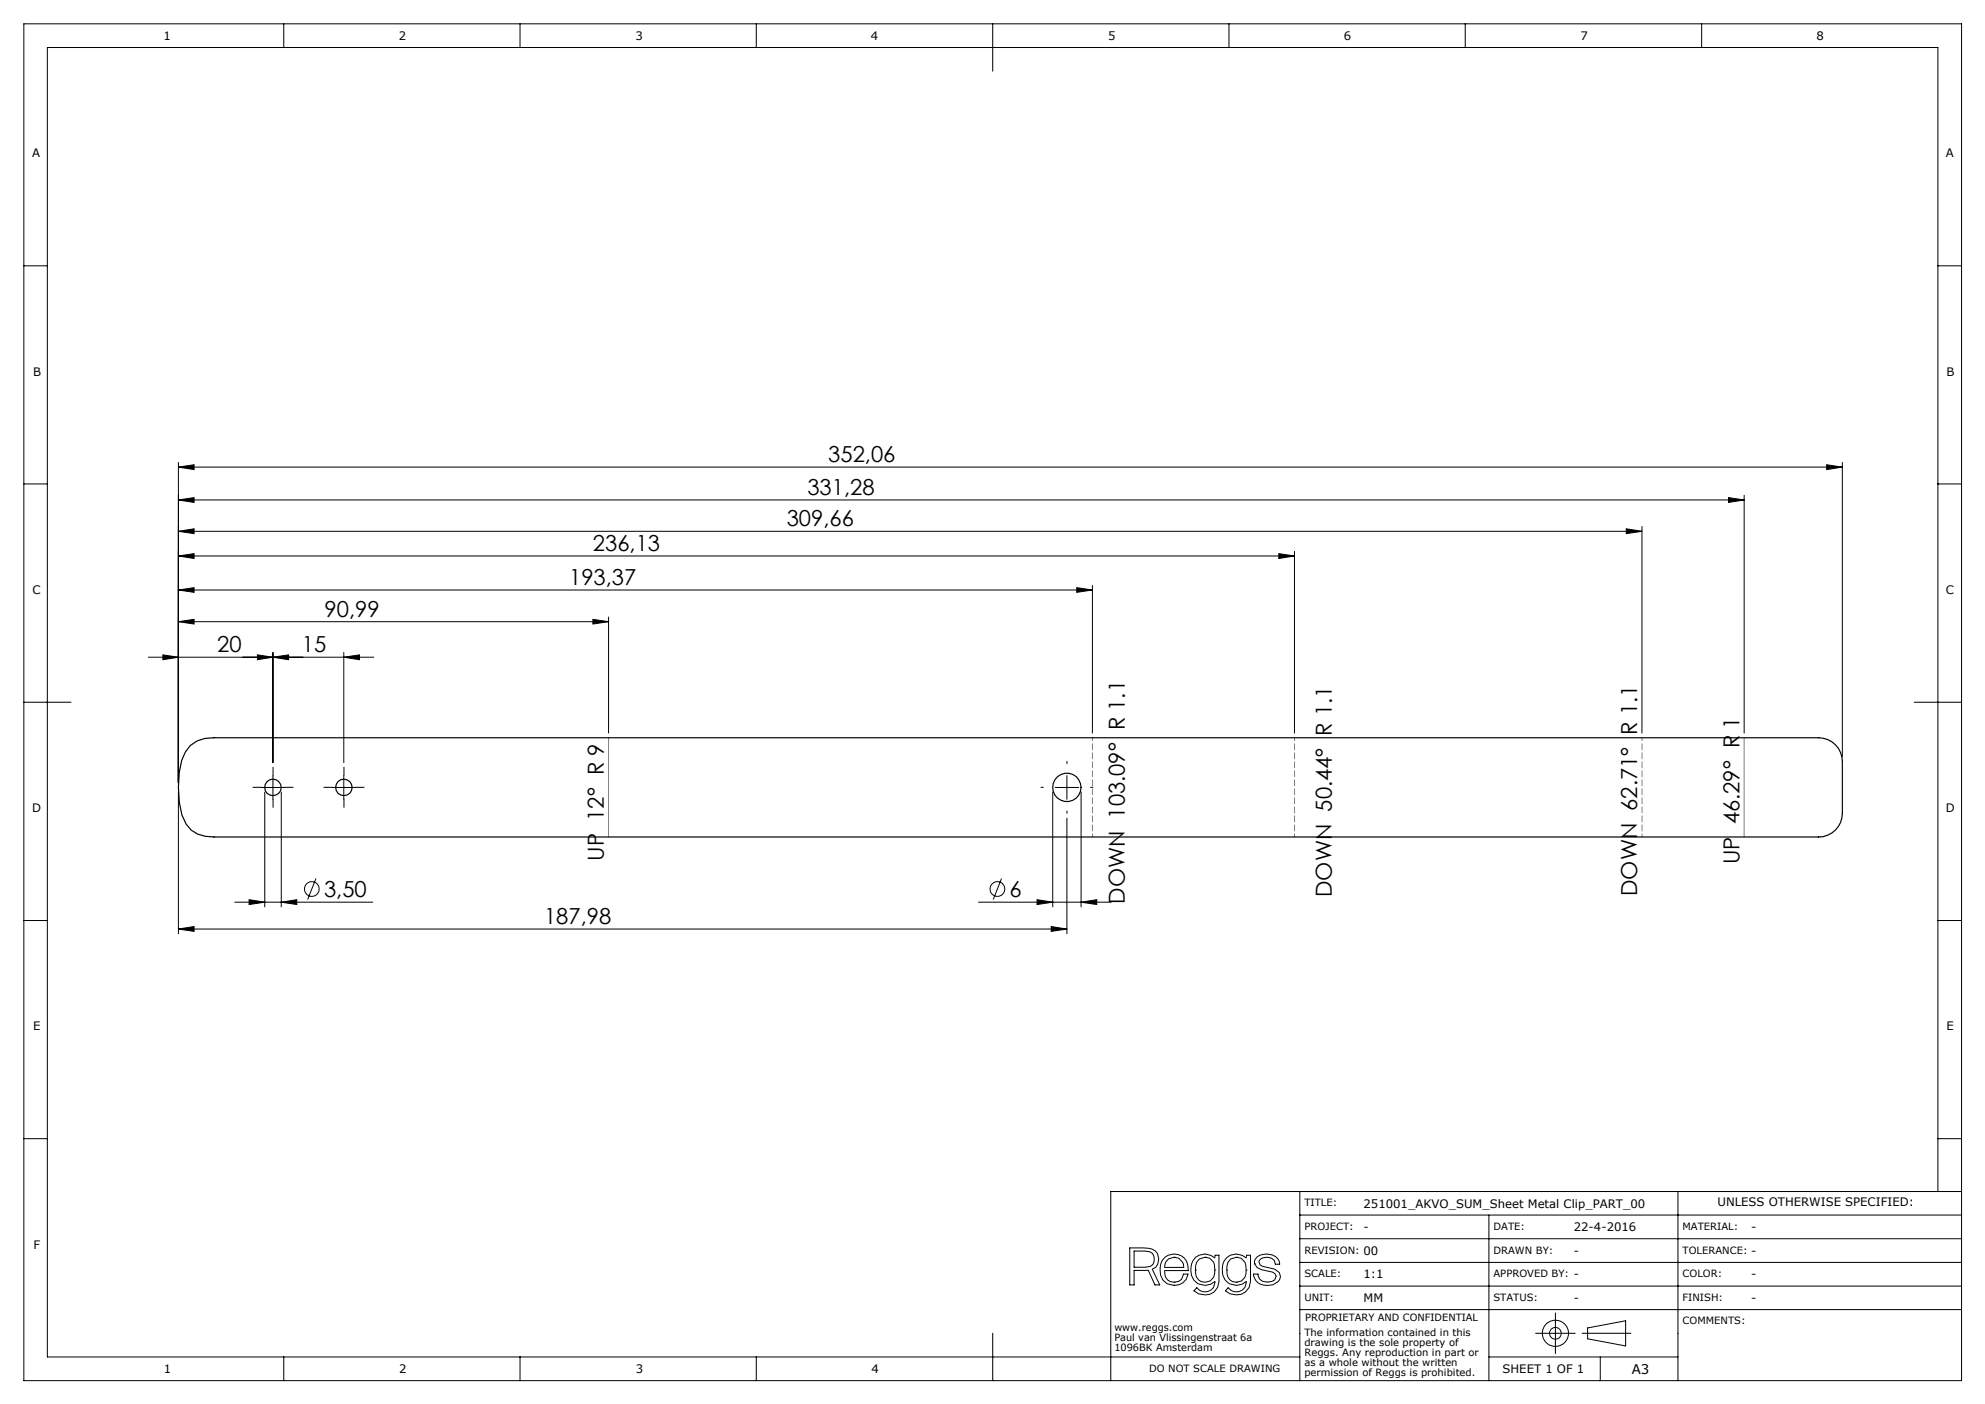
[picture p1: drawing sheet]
<svg xmlns="http://www.w3.org/2000/svg" width="420mm" height="297mm" viewBox="0 0 420 297" stroke-linecap="round" stroke-linejoin="round" font-family="sans-serif">
<g fill="none" stroke="#000" stroke-width=".21">
<path d="M5 5h410v287.1h-410zM60 5v5.1M110 5v5.1M160 5v5.1M210 5v10.1M260 5v5.1M310 5v5.1M360 5v5.1M5 56.2h5M410 56.2h5M37.7 98.8l3.4-.5v1zM37.7 97.8v67.8"/>
<path d="M37.7 98.8h352.1M386.5 98.3l3.3 .5-3.3 .5zM389.8 97.8v62.3M5 102.4h5M37.7 117.6l3.4-.5v1zM37.7 105.8l3.4-.5v1zM37.7 117.6h236.2M37.7 105.8h331.3M37.7 112.4l3.4-.5v1zM37.7 112.4h309.7M270.6 117.1l3.3 .5-3.3 .5zM273.9 116.6v38.5"/>
<path d="M344.1 111.9l3.3 .5-3.3 .5zM347.4 111.4v43.7M365.7 105.3l3.3 .5-3.3 .5zM369 104.8v50.3M410 102.4h5M31.4 139h47.7M34.5 138.5l3.2 .5-3.2 .6zM37.7 124.8l3.4-.5v1zM37.7 124.8h193.4M37.7 131.5l3.4-.5v1zM37.7 131.5h91.1M54.5 138.5l3.2 .5-3.2 .6z"/>
<path d="M57.7 139l3.4-.5v1.1zM57.7 138v23.3M72.7 139l3.4-.5v1.1zM72.7 138v23.3M125.4 131l3.4 .5-3.4 .5zM128.8 130.5v24.6M227.8 124.3l3.3 .5-3.3 .5zM231.1 123.8v31.3M5 148.6h10M405 148.6h10M37.7 167.6v29.9M55.2 166.6h5.1"/>
<path d="M56 167.6v24.2M57.7 164.1v5M59.5 167.6v24.2M70.3 166.6h4.9M72.7 164.1v5M222.7 167.6v24.2M223.2 166.6h5M225.7 164.1v5M225.7 173.1v24.4M228.7 167.6v24.2M5 194.7h5M37.7 196.5l3.4-.5v1z"/>
<path d="M37.7 196.5h188M49.7 190.8h29.2M52.7 190.3l3.3 .5-3.3 .5zM59.5 190.8l3.3-.5v1zM66.9 185.8l-1.8 4.5M207 190.8h28.1M211.9 185.8l-1.8 4.5M219.4 190.3l3.3 .5-3.3 .5zM222.4 196l3.3 .5-3.3 .5zM228.7 190.8l3.4-.5v1zM410 194.7h5M5 240.9h5"/>
<path d="M275 252.1v40M275 257h140M315 257v35.1M355 252.1v40M410 252.1v-242h-400v277h265M410 240.9h5M415 252.1h-180v40M239 264h2.9a3.1 3.1 0 0 1 3 1.1 2.35 2.35 0 0 1-1.1 3.4l1.6 3.3h-1l-1.4-3.1h-3v3.1h-1zM240 264.7l3.3 .1a1.81 1.81 0 0 1 .1 3.1l-1.1 .2h-2.3zM246.5 266a3 3 0 0 1 3.4-.4 3 3 0 0 1 1.5 3.2h-5a2.03 2.03 0 0 0 1.6 2.4 2.03 2.03 0 0 0 2.4-1.7h1a2.98 2.98 0 0 1-3.4 2.4 2.98 2.98 0 0 1-2.5-3.2 3.3 3.3 0 0 1 1-2.7zM247.2 266.3l1.2-.3a2.04 2.04 0 0 1 2.1 2.1h-4.1l.2-1.1zM248.4 271.8h.1"/>
<path d="M248.4 271.2h.1M248.4 266h.1M252.9 266a3.1 3.1 0 0 1 4.1 .1l.1-.6h.8v5.6a3.1 3.1 0 0 1-2 2.7 3.1 3.1 0 0 1-3.3-.8l.6-.6a2.2 2.2 0 0 0 3.6 0l.3-1.3a3.1 3.1 0 0 1-3.8 .4 3.1 3.1 0 0 1-1.3-3.6l.4-1.2zM252.9 268.7a2.11 2.11 0 0 0 2.1 2.6 2.11 2.11 0 0 0 2-2.6M252.9 268.7h.1M255 266a2.19 2.19 0 0 0-2.1 2.7M255 266a2.19 2.19 0 0 1 2 2.7M255 266h.1M257 268.7h.1M259.6 268.7a2.14 2.14 0 0 0 2 2.5M259.6 268.7h.1M259.6 266a3.1 3.1 0 0 1 4.1 .1l.1-.6h.8v5.6a3.1 3.1 0 0 1-2 2.7 3.1 3.1 0 0 1-3.3-.8l.6-.6a2.14 2.14 0 0 0 2.4 .7 2.14 2.14 0 0 0 1.4-2 2.97 2.97 0 0 1-3.4 .6 2.97 2.97 0 0 1-1.7-3 3.3 3.3 0 0 1 1-2.7z"/>
<path d="M261.6 266a2.19 2.19 0 0 0-2 2.7M261.6 266a2.19 2.19 0 0 1 2.1 2.7M261.6 271.2h.1M261.6 266h.1M263.7 268.7a2.14 2.14 0 0 1-2.1 2.5M263.7 268.7h.1M265.5 267.4h.1M266 265.9a3.5 3.5 0 0 1 4.4 .4l.3 .6 .1 .5h-1a1.81 1.81 0 0 0-2.6-1.3l-.5 .2-.3 .6a1.13 1.13 0 0 0 1.2 1.1l.5 .1a4 4 0 0 1 2.6 1.1l.2 .8a2.8 2.8 0 0 1-3.5 1.8 2.46 2.46 0 0 1-2.2-2.3h1a1.73 1.73 0 0 0 2.1 1.7l.8-.1 .6-.3 .3-.8a1.13 1.13 0 0 0-1.1-1l-1.7-.4a2.04 2.04 0 0 1-1.8-1.4l.1-.6zM275 277h140M275 262h140M275 267h140M275 272.1h140"/>
<path d="M329.1 277.7v8.6M60 287.1v5M110 287.1v5M160 287.1v5M210 282v10.1M315 287.1h40M324.9 282h8.4M334.8 282h10.3M335.9 280.9l8.1-1.5v5.3l-8.1-1.5zM338.6 287.1v5"/>
<circle cx="66" cy="188.1" r="1.55"/>
<circle cx="211" cy="188.1" r="1.55"/>
<circle cx="329.1" cy="282" r="1.23"/>
<circle cx="329.1" cy="282" r="2.76"/>
</g>
<path d="M55.3 166.5h-1.8M57.8 164v-1.7M57.8 169v1.8M60.3 166.5h1.7M70.3 166.5h-1.8M72.8 164v-1.7M72.8 169v1.8M75.3 166.5h1.7M220.8 166.5h-.5M225.8 161.5v-.5M225.8 171.5v.5M230.8 166.5h.5" fill="none" stroke="#000" stroke-width=".21" stroke-dasharray="15.2 1.3 1.3 1.3"/>
<path d="M128.8 156.1v21M369 156.1v21" fill="none" stroke="#808080" stroke-width=".21"/>
<path d="M231.2 156v21M273.9 156v21M347.4 156v21" fill="none" stroke="#808080" stroke-width=".21" stroke-dasharray="1.3 .6" stroke-dashoffset=".6"/>
<g fill="#000">
<path d="M270.6 117.1l3.3 .5-3.3 .5zM37.7 117.6l3.4-.5v1zM365.7 105.3l3.3 .5-3.3 .5zM37.7 105.8l3.4-.5v1zM386.5 98.3l3.3 .5-3.3 .5zM37.7 98.8l3.4-.5v1zM222.4 196l3.3 .5-3.3 .5zM37.7 196.5l3.4-.5v1z"/>
<path d="M344.1 111.9l3.3 .5-3.3 .5zM37.7 112.4l3.4-.5v1z"/>
<path d="M34.5 138.5l3.2 .5-3.2 .6zM57.7 139l3.4-.5v1.1zM54.5 138.5l3.2 .5-3.2 .6zM72.7 139l3.4-.5v1.1zM37.7 124.8l3.4-.5v1zM227.8 124.3l3.3 .5-3.3 .5zM52.7 190.3l3.3 .5-3.3 .5zM59.5 190.8l3.3-.5v1zM219.4 190.3l3.3 .5-3.3 .5zM228.7 190.8l3.4-.5v1z"/>
<path d="M125.4 131l3.4 .5-3.4 .5zM37.7 131.5l3.4-.5v1z"/>
</g>
<g fill="none" stroke="#000" stroke-width=".25">
<path d="M40.3 157.7l1.4-1 1.7-.5 1.9-.1h339.5a5.1 5.1 0 0 1 5 5v11a5 5 0 0 1-5 5h-339.5a6.3 6.3 0 0 1-6.8-4.7 23.7 23.7 0 0 1-.1-11.5l.8-1.8z"/>
<circle cx="57.8" cy="166.6" r="1.76"/>
<circle cx="72.8" cy="166.6" r="1.76"/>
<circle cx="225.7" cy="166.6" r="3"/>
</g>
<g font-size="4.7">
<text x="175.3" y="97.8">352,06</text>
<text x="170.8" y="104.7">331,28</text>
<text x="166.5" y="111.3">309,66</text>
<text x="125.5" y="116.6">236,13</text>
<text x="120.4" y="123.8">193,37</text>
<text x="68.7" y="130.5">90,99</text>
<text x="45.9" y="138">20</text>
<text x="63.9" y="138">15</text>
<text x="127.8" y="182" transform="rotate(-90 127.8 182)">UP 12° R 9</text>
<text x="368" y="182.8" transform="rotate(-90 368 182.8)">UP 46.29° R 1</text>
<text x="68.6" y="189.8">3,50</text>
<text x="213.6" y="189.8">6</text>
<text x="238" y="191.2" transform="rotate(-90 238 191.2)">DOWN 103.09° R 1.1</text>
<text x="281.8" y="189.7" transform="rotate(-90 281.8 189.7)">DOWN 50.44° R 1.1</text>
<text x="346.4" y="189.6" transform="rotate(-90 346.4 189.6)">DOWN 62.71° R 1.1</text>
<text x="115.1" y="195.5">187,98</text>
</g>
<text font-size="2.8" x="345.2" y="290.7">A3</text>
<g font-size="2.5">
<text x="34.6" y="8.4">1</text>
<text x="84.4" y="8.4">2</text>
<text x="134.4" y="8.4">3</text>
<text x="184.3" y="8.4">4</text>
<text x="234.4" y="8.4">5</text>
<text x="284.3" y="8.4">6</text>
<text x="334.4" y="8.4">7</text>
<text x="384.3" y="8.4">8</text>
<text x="6.8" y="33.3">A</text>
<text x="411.7" y="33.3">A</text>
<text x="7" y="79.5">B</text>
<text x="411.8" y="79.4">B</text>
<text x="6.9" y="125.6">C</text>
<text x="411.7" y="125.6">C</text>
<text x="6.8" y="171.8">D</text>
<text x="411.7" y="171.9">D</text>
<text x="7" y="218">E</text>
<text x="411.8" y="218">E</text>
<text x="288.5" y="255.4">251001_AKVO_SUM_Sheet Metal Clip_PART_00</text>
<text x="363.4" y="255.2">UNLESS OTHERWISE SPECIFIED:</text>
<text x="288.5" y="260.4">-</text>
<text x="333" y="260.4">22-4-2016</text>
<text x="370.5" y="260.4">-</text>
<text x="7.1" y="264.3">F</text>
<text x="288.5" y="265.4">00</text>
<text x="333" y="265.4">-</text>
<text x="370.5" y="265.4">-</text>
<text x="288.5" y="270.4">1:1</text>
<text x="288.5" y="275.4">MM</text>
<text x="333" y="270.4">-</text>
<text x="333" y="275.4">-</text>
<text x="370.5" y="275.4">-</text>
<text x="370.5" y="270.4">-</text>
<text x="34.7" y="290.4">1</text>
<text x="84.4" y="290.4">2</text>
<text x="134.5" y="290.4">3</text>
<text x="184.4" y="290.4">4</text>
<text x="317.9" y="290.4">SHEET 1 OF 1</text>
</g>
<g font-size="2.1">
<text x="276" y="255.2">TITLE:</text>
<text x="276" y="260.2">PROJECT:</text>
<text x="316" y="260.2">DATE:</text>
<text x="356" y="260.2">MATERIAL:</text>
<text x="276" y="265.2">REVISION:</text>
<text x="316" y="265.2">DRAWN BY:</text>
<text x="356" y="265.2">TOLERANCE:</text>
<text x="276" y="270.2">SCALE:</text>
<text x="276" y="275.2">UNIT:</text>
<text x="316" y="275.2">STATUS:</text>
<text x="316" y="270.2">APPROVED BY:</text>
<text x="356" y="270.2">COLOR:</text>
<text x="356" y="275.2">FINISH:</text>
<text x="235.8" y="281.5">www.reggs.com</text>
<text x="276.2" y="279.5">PROPRIETARY AND CONFIDENTIAL</text>
<text x="356" y="280.2">COMMENTS:</text>
<text x="235.8" y="283.6">Paul van Vlissingenstraat 6a</text>
<text x="235.8" y="285.7">1096BK Amsterdam</text>
<text x="276" y="282.6">The information contained in this</text>
<text x="276" y="284.7">drawing is the sole property of</text>
<text x="276" y="286.8">Reggs. Any reproduction in part or</text>
<text x="243.1" y="290.2">DO NOT SCALE DRAWING</text>
<text x="276" y="289">as a whole without the written</text>
<text x="276" y="291.1">permission of Reggs is prohibited.</text>
</g>
</svg>
